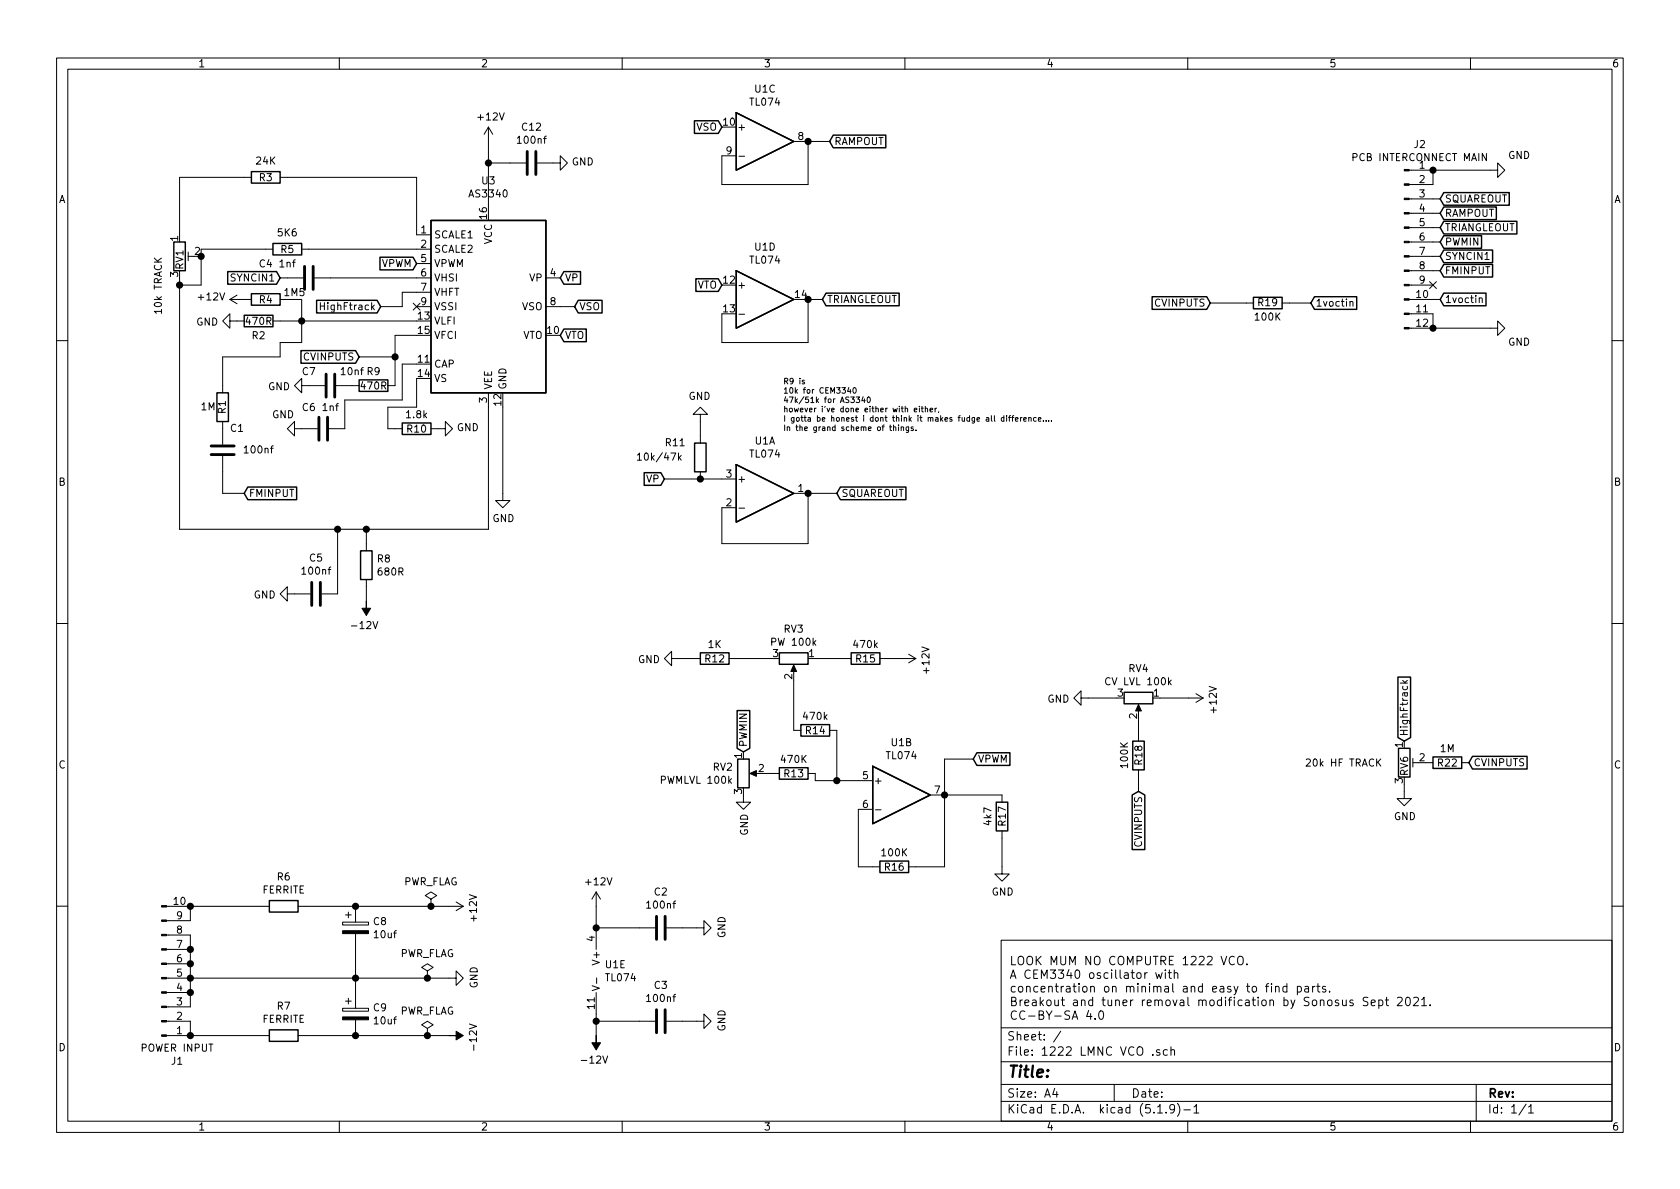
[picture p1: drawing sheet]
EESchema Schematic File Version 4
EELAYER 30 0
EELAYER END
$Descr A4 11693 8268
encoding utf-8
Sheet 1 1
Title ""
Date ""
Rev ""
Comp ""
Comment1 ""
Comment2 ""
Comment3 ""
Comment4 ""
$EndDescr
$Comp
L Device:R R3
U 1 1
P 1850 1225
F 0 "R3" V 1850 1225 50  0000 C CNN
F 1 "24K" V 1734 1225 50  0000 C CNN
F 2 "Sonosus:Resistor" V 1780 1225 50  0001 C CNN
F 3 "~" H 1850 1225 50  0001 C CNN
	1    1850 1225
	0    1    1    0   
$EndComp
$Comp
L Device:R_POT_TRIM RV1
U 1 1
P 1250 1775
F 0 "RV1" V 1250 1825 50  0000 R CNN
F 1 "10k TRACK" V 1100 1775 50  0000 R CNN
F 2 "Potentiometer_THT:Potentiometer_Bourns_3296W_Vertical" H 1250 1775 50  0001 C CNN
F 3 "~" H 1250 1775 50  0001 C CNN
	1    1250 1775
	1    0    0    -1  
$EndComp
Wire Wire Line
	1400 1975 1250 1975
$Comp
L Device:R R8
U 1 1
P 2550 3925
F 0 "R8" H 2620 3971 50  0000 L CNN
F 1 "680R" H 2620 3880 50  0000 L CNN
F 2 "Sonosus:Resistor" V 2480 3925 50  0001 C CNN
F 3 "~" H 2550 3925 50  0001 C CNN
	1    2550 3925
	1    0    0    -1  
$EndComp
Wire Wire Line
	2550 3775 2550 3675
$Comp
L Device:R R5
U 1 1
P 2000 1725
F 0 "R5" V 2000 1725 50  0000 C CNN
F 1 "5K6" V 1884 1725 50  0000 C CNN
F 2 "Sonosus:Resistor" V 1930 1725 50  0001 C CNN
F 3 "~" H 2000 1725 50  0001 C CNN
	1    2000 1725
	0    1    1    0   
$EndComp
Wire Wire Line
	2900 1625 2900 1225
Wire Wire Line
	1700 1225 1250 1225
Wire Wire Line
	1250 1225 1250 1625
Wire Wire Line
	1850 1725 1400 1725
Wire Wire Line
	1400 1725 1400 1775
Connection ~ 1400 1775
Text GLabel 4000 2125 2    50   Input ~ 0
VSO
Wire Wire Line
	4000 2125 3900 2125
Text GLabel 1950 1925 0    50   Input ~ 0
SYNCIN1
$Comp
L power:+12V #PWR017
U 1 1
P 3400 975
F 0 "#PWR017" H 3400 825 50  0001 C CNN
F 1 "+12V" H 3415 1148 50  0000 C CNN
F 2 "" H 3400 975 50  0001 C CNN
F 3 "" H 3400 975 50  0001 C CNN
	1    3400 975 
	1    0    0    -1  
$EndComp
$Comp
L power:-12V #PWR010
U 1 1
P 2550 4175
F 0 "#PWR010" H 2550 4275 50  0001 C CNN
F 1 "-12V" H 2565 4348 50  0000 C CNN
F 2 "" H 2550 4175 50  0001 C CNN
F 3 "" H 2550 4175 50  0001 C CNN
	1    2550 4175
	-1   0    0    1   
$EndComp
$Comp
L power:GND #PWR018
U 1 1
P 3500 3425
F 0 "#PWR018" H 3500 3175 50  0001 C CNN
F 1 "GND" H 3505 3252 50  0000 C CNN
F 2 "" H 3500 3425 50  0001 C CNN
F 3 "" H 3500 3425 50  0001 C CNN
	1    3500 3425
	1    0    0    -1  
$EndComp
$Comp
L Device:C C6
U 1 1
P 2250 2975
F 0 "C6" V 2100 2875 50  0000 C CNN
F 1 "1nf" V 2100 3025 50  0000 C CNN
F 2 "Sonosus:Capacitor_NonPolarized" H 2250 2975 50  0001 C CNN
F 3 "~" H 2250 2975 50  0001 C CNN
	1    2250 2975
	0    1    1    0   
$EndComp
$Comp
L Device:R R9
U 1 1
P 2600 2675
F 0 "R9" V 2500 2675 50  0000 C CNN
F 1 "470R" V 2600 2675 50  0000 C CNN
F 2 "Sonosus:Resistor" V 2530 2675 50  0001 C CNN
F 3 "~" H 2600 2675 50  0001 C CNN
	1    2600 2675
	0    1    1    0   
$EndComp
$Comp
L Device:C C7
U 1 1
P 2300 2675
F 0 "C7" V 2200 2525 50  0000 C CNN
F 1 "10nf" V 2200 2825 50  0000 C CNN
F 2 "Sonosus:Capacitor_NonPolarized" H 2338 2525 50  0001 C CNN
F 3 "~" H 2300 2675 50  0001 C CNN
	1    2300 2675
	0    1    1    0   
$EndComp
$Comp
L power:GND #PWR07
U 1 1
P 2150 2675
F 0 "#PWR07" H 2150 2425 50  0001 C CNN
F 1 "GND" V 2155 2547 50  0000 R CNN
F 2 "" H 2150 2675 50  0001 C CNN
F 3 "" H 2150 2675 50  0001 C CNN
	1    2150 2675
	0    1    1    0   
$EndComp
$Comp
L Device:R R2
U 1 1
P 1800 2225
F 0 "R2" V 1900 2225 50  0000 C CNN
F 1 "470R" V 1800 2225 50  0000 C CNN
F 2 "Sonosus:Resistor" V 1730 2225 50  0001 C CNN
F 3 "~" H 1800 2225 50  0001 C CNN
	1    1800 2225
	0    1    1    0   
$EndComp
$Comp
L power:GND #PWR03
U 1 1
P 1650 2225
F 0 "#PWR03" H 1650 1975 50  0001 C CNN
F 1 "GND" V 1655 2097 50  0000 R CNN
F 2 "" H 1650 2225 50  0001 C CNN
F 3 "" H 1650 2225 50  0001 C CNN
	1    1650 2225
	0    1    1    0   
$EndComp
Wire Wire Line
	2900 2525 2800 2525
Wire Wire Line
	2800 2775 2400 2775
Wire Wire Line
	2400 2775 2400 2975
$Comp
L Device:R R4
U 1 1
P 1850 2075
F 0 "R4" V 1850 2075 50  0000 C CNN
F 1 "1M5" V 1800 2275 50  0000 C CNN
F 2 "Sonosus:Resistor" V 1780 2075 50  0001 C CNN
F 3 "~" H 1850 2075 50  0001 C CNN
	1    1850 2075
	0    1    1    0   
$EndComp
Wire Wire Line
	2100 2075 2100 2225
Connection ~ 2100 2225
Wire Wire Line
	2100 2225 1950 2225
$Comp
L power:+12V #PWR04
U 1 1
P 1700 2075
F 0 "#PWR04" H 1700 1925 50  0001 C CNN
F 1 "+12V" V 1715 2203 50  0000 L CNN
F 2 "" H 1700 2075 50  0001 C CNN
F 3 "" H 1700 2075 50  0001 C CNN
	1    1700 2075
	0    -1   -1   0   
$EndComp
Wire Wire Line
	2000 2075 2100 2075
$Comp
L Device:R R10
U 1 1
P 2900 2975
F 0 "R10" V 2900 2975 50  0000 C CNN
F 1 "1.8k" V 2800 2975 50  0000 C CNN
F 2 "Sonosus:Resistor" V 2830 2975 50  0001 C CNN
F 3 "~" H 2900 2975 50  0001 C CNN
	1    2900 2975
	0    1    1    0   
$EndComp
$Comp
L power:GND #PWR011
U 1 1
P 3050 2975
F 0 "#PWR011" H 3050 2725 50  0001 C CNN
F 1 "GND" V 3055 2847 50  0000 R CNN
F 2 "" H 3050 2975 50  0001 C CNN
F 3 "" H 3050 2975 50  0001 C CNN
	1    3050 2975
	0    -1   -1   0   
$EndComp
Wire Wire Line
	2900 2325 2750 2325
Wire Wire Line
	2700 2975 2750 2975
Wire Wire Line
	2750 2325 2750 2475
Wire Wire Line
	2800 2525 2800 2775
Wire Wire Line
	2900 2625 2900 2825
Wire Wire Line
	2900 2825 2700 2825
Wire Wire Line
	2700 2825 2700 2975
Text GLabel 2500 2475 0    50   Input ~ 0
CVINPUTS
Wire Wire Line
	2500 2475 2750 2475
Connection ~ 2750 2475
Wire Wire Line
	2750 2475 2750 2675
$Comp
L Device:R R18
U 1 1
P 7925 5250
F 0 "R18" V 7925 5250 50  0000 C CNN
F 1 "100K" V 7825 5250 50  0000 C CNN
F 2 "Sonosus:Resistor" V 7855 5250 50  0001 C CNN
F 3 "~" H 7925 5250 50  0001 C CNN
	1    7925 5250
	1    0    0    -1  
$EndComp
Wire Wire Line
	3400 975  3400 1125
$Comp
L Device:C C12
U 1 1
P 3700 1125
F 0 "C12" V 3448 1125 50  0000 C CNN
F 1 "100nf" V 3539 1125 50  0000 C CNN
F 2 "Sonosus:Capacitor_NonPolarized" H 3738 975 50  0001 C CNN
F 3 "~" H 3700 1125 50  0001 C CNN
	1    3700 1125
	0    1    1    0   
$EndComp
$Comp
L Device:C C5
U 1 1
P 2200 4125
F 0 "C5" V 1948 4125 50  0000 C CNN
F 1 "100nf" V 2039 4125 50  0000 C CNN
F 2 "Sonosus:Capacitor_NonPolarized" H 2238 3975 50  0001 C CNN
F 3 "~" H 2200 4125 50  0001 C CNN
	1    2200 4125
	0    1    1    0   
$EndComp
Wire Wire Line
	3550 1125 3400 1125
Connection ~ 3400 1125
Wire Wire Line
	3400 1125 3400 1425
Wire Wire Line
	3500 2825 3500 3425
$Comp
L power:GND #PWR019
U 1 1
P 3850 1125
F 0 "#PWR019" H 3850 875 50  0001 C CNN
F 1 "GND" V 3855 997 50  0000 R CNN
F 2 "" H 3850 1125 50  0001 C CNN
F 3 "" H 3850 1125 50  0001 C CNN
	1    3850 1125
	0    -1   -1   0   
$EndComp
$Comp
L power:GND #PWR05
U 1 1
P 2050 4125
F 0 "#PWR05" H 2050 3875 50  0001 C CNN
F 1 "GND" V 2055 3997 50  0000 R CNN
F 2 "" H 2050 4125 50  0001 C CNN
F 3 "" H 2050 4125 50  0001 C CNN
	1    2050 4125
	0    1    1    0   
$EndComp
$Comp
L power:GND #PWR06
U 1 1
P 2100 2975
F 0 "#PWR06" H 2100 2725 50  0001 C CNN
F 1 "GND" V 2000 2925 50  0000 R CNN
F 2 "" H 2100 2975 50  0001 C CNN
F 3 "" H 2100 2975 50  0001 C CNN
	1    2100 2975
	0    1    1    0   
$EndComp
$Comp
L Audio:AS3340 U3
U 1 1
P 3400 2125
F 0 "U3" H 3400 3003 50  0000 C CNN
F 1 "AS3340" H 3400 2912 50  0000 C CNN
F 2 "Package_DIP:DIP-16_W7.62mm_Socket_LongPads" H 3900 1825 50  0001 C CNN
F 3 "http://www.alfarzpp.lv/eng/sc/AS3340.pdf" H 4000 1675 50  0001 C CNN
	1    3400 2125
	1    0    0    -1  
$EndComp
Text GLabel 3900 1925 2    50   Input ~ 0
VP
Text GLabel 3900 2325 2    50   Input ~ 0
VTO
Connection ~ 2550 3675
Wire Wire Line
	1250 1975 1250 1925
Connection ~ 1250 1975
Wire Wire Line
	1400 1775 1400 1975
Wire Wire Line
	2150 1725 2900 1725
Wire Wire Line
	2000 1225 2900 1225
Wire Wire Line
	2100 2225 2900 2225
Wire Wire Line
	2550 3675 3400 3675
Wire Wire Line
	1250 1975 1250 3675
$Comp
L Device:C C4
U 1 1
P 2150 1925
F 0 "C4" V 2050 1625 50  0000 C CNN
F 1 "1nf" V 2050 1775 50  0000 C CNN
F 2 "Sonosus:Capacitor_NonPolarized" H 2150 1925 50  0001 C CNN
F 3 "~" H 2150 1925 50  0001 C CNN
	1    2150 1925
	0    1    1    0   
$EndComp
Wire Wire Line
	2000 1925 1950 1925
Text GLabel 2650 2125 0    50   Input ~ 0
HighFtrack
$Comp
L Device:R_POT_TRIM RV6
U 1 1
P 9775 5300
F 0 "RV6" V 9775 5350 50  0000 R CNN
F 1 "20k HF TRACK" H 9625 5300 50  0000 R CNN
F 2 "Potentiometer_THT:Potentiometer_Bourns_3296W_Vertical" H 9775 5300 50  0001 C CNN
F 3 "~" H 9775 5300 50  0001 C CNN
	1    9775 5300
	1    0    0    -1  
$EndComp
Text GLabel 9775 5150 1    50   Input ~ 0
HighFtrack
$Comp
L power:GND #PWR030
U 1 1
P 9775 5500
F 0 "#PWR030" H 9775 5250 50  0001 C CNN
F 1 "GND" H 9780 5327 50  0000 C CNN
F 2 "" H 9775 5500 50  0001 C CNN
F 3 "" H 9775 5500 50  0001 C CNN
	1    9775 5500
	1    0    0    -1  
$EndComp
Wire Wire Line
	9775 5500 9775 5450
$Comp
L Device:R R22
U 1 1
P 10075 5300
F 0 "R22" V 10075 5300 50  0000 C CNN
F 1 "1M" V 9975 5300 50  0000 C CNN
F 2 "Sonosus:Resistor" V 10005 5300 50  0001 C CNN
F 3 "~" H 10075 5300 50  0001 C CNN
	1    10075 5300
	0    1    1    0   
$EndComp
Text GLabel 10225 5300 2    50   Input ~ 0
CVINPUTS
Wire Wire Line
	2900 2025 2800 2025
Wire Wire Line
	2800 2025 2800 2125
Wire Wire Line
	2800 2125 2650 2125
NoConn ~ 2900 2125
$Comp
L Connector:Conn_01x10_Male J1
U 1 1
P 1125 6800
F 0 "J1" H 1233 7381 50  0000 C CNN
F 1 "POWER INPUT" H 1233 7290 50  0000 C CNN
F 2 "Sonosus:Power_Header" H 1125 6800 50  0001 C CNN
F 3 "~" H 1125 6800 50  0001 C CNN
	1    1125 6800
	1    0    0    1   
$EndComp
Wire Wire Line
	1325 6500 1325 6600
Connection ~ 1325 6600
Wire Wire Line
	1325 6600 1325 6700
Connection ~ 1325 6700
Wire Wire Line
	1325 6700 1325 6800
Connection ~ 1325 6800
Wire Wire Line
	1325 6800 1325 6900
Connection ~ 1325 6900
Wire Wire Line
	1325 6900 1325 7000
Wire Wire Line
	1325 7200 1325 7100
Wire Wire Line
	1325 6400 1325 6300
Wire Wire Line
	1825 7200 1325 7200
Wire Wire Line
	1825 6300 1325 6300
Connection ~ 1325 6300
$Comp
L Device:CP C8
U 1 1
P 2475 6450
F 0 "C8" H 2593 6496 50  0000 L CNN
F 1 "10uf" H 2593 6405 50  0000 L CNN
F 2 "Capacitor_THT:CP_Radial_D6.3mm_P2.50mm" H 2513 6300 50  0001 C CNN
F 3 "~" H 2475 6450 50  0001 C CNN
	1    2475 6450
	1    0    0    -1  
$EndComp
$Comp
L Device:CP C9
U 1 1
P 2475 7050
F 0 "C9" H 2593 7096 50  0000 L CNN
F 1 "10uf" H 2593 7005 50  0000 L CNN
F 2 "Capacitor_THT:CP_Radial_D6.3mm_P2.50mm" H 2513 6900 50  0001 C CNN
F 3 "~" H 2475 7050 50  0001 C CNN
	1    2475 7050
	1    0    0    -1  
$EndComp
Wire Wire Line
	2125 7200 2475 7200
Wire Wire Line
	2125 6300 2475 6300
Wire Wire Line
	1325 6800 2475 6800
Wire Wire Line
	2475 6800 2475 6900
Wire Wire Line
	2475 6800 2475 6600
Connection ~ 2475 6800
Wire Wire Line
	2475 6800 2975 6800
$Comp
L power:+12V #PWR014
U 1 1
P 3125 6300
F 0 "#PWR014" H 3125 6150 50  0001 C CNN
F 1 "+12V" H 3140 6473 50  0000 C CNN
F 2 "" H 3125 6300 50  0001 C CNN
F 3 "" H 3125 6300 50  0001 C CNN
	1    3125 6300
	0    1    1    0   
$EndComp
Wire Wire Line
	3125 6300 3000 6300
Connection ~ 2475 6300
$Comp
L power:-12V #PWR016
U 1 1
P 3125 7200
F 0 "#PWR016" H 3125 7300 50  0001 C CNN
F 1 "-12V" H 3140 7373 50  0000 C CNN
F 2 "" H 3125 7200 50  0001 C CNN
F 3 "" H 3125 7200 50  0001 C CNN
	1    3125 7200
	0    1    1    0   
$EndComp
Wire Wire Line
	3125 7200 2975 7200
Connection ~ 2475 7200
$Comp
L power:GND #PWR015
U 1 1
P 3125 6800
F 0 "#PWR015" H 3125 6550 50  0001 C CNN
F 1 "GND" H 3130 6627 50  0000 C CNN
F 2 "" H 3125 6800 50  0001 C CNN
F 3 "" H 3125 6800 50  0001 C CNN
	1    3125 6800
	0    -1   -1   0   
$EndComp
Wire Wire Line
	2300 1925 2900 1925
Text GLabel 2900 1825 0    50   Input ~ 0
VPWM
$Comp
L Amplifier_Operational:TL074 U1
U 5 1
P 4250 6750
F 0 "U1" H 4208 6796 50  0000 L CNN
F 1 "TL074" H 4208 6705 50  0000 L CNN
F 2 "Sonosus:DIP-14_Socket" H 4200 6850 50  0001 C CNN
F 3 "http://www.ti.com/lit/ds/symlink/tl071.pdf" H 4300 6950 50  0001 C CNN
	5    4250 6750
	1    0    0    -1  
$EndComp
$Comp
L power:+12V #PWR01
U 1 1
P 4150 6300
F 0 "#PWR01" H 4150 6150 50  0001 C CNN
F 1 "+12V" H 4165 6473 50  0000 C CNN
F 2 "" H 4150 6300 50  0001 C CNN
F 3 "" H 4150 6300 50  0001 C CNN
	1    4150 6300
	1    0    0    -1  
$EndComp
$Comp
L power:-12V #PWR02
U 1 1
P 4150 7200
F 0 "#PWR02" H 4150 7300 50  0001 C CNN
F 1 "-12V" H 4165 7373 50  0000 C CNN
F 2 "" H 4150 7200 50  0001 C CNN
F 3 "" H 4150 7200 50  0001 C CNN
	1    4150 7200
	-1   0    0    1   
$EndComp
Wire Wire Line
	4150 6300 4150 6450
Wire Wire Line
	4150 7050 4150 7100
$Comp
L Device:C C3
U 1 1
P 4600 7100
F 0 "C3" V 4348 7100 50  0000 C CNN
F 1 "100nf" V 4439 7100 50  0000 C CNN
F 2 "Sonosus:Capacitor_NonPolarized" H 4638 6950 50  0001 C CNN
F 3 "~" H 4600 7100 50  0001 C CNN
	1    4600 7100
	0    1    1    0   
$EndComp
Wire Wire Line
	4450 7100 4150 7100
Connection ~ 4150 7100
Wire Wire Line
	4150 7100 4150 7200
$Comp
L Device:C C2
U 1 1
P 4600 6450
F 0 "C2" V 4348 6450 50  0000 C CNN
F 1 "100nf" V 4439 6450 50  0000 C CNN
F 2 "Sonosus:Capacitor_NonPolarized" H 4638 6300 50  0001 C CNN
F 3 "~" H 4600 6450 50  0001 C CNN
	1    4600 6450
	0    1    1    0   
$EndComp
Wire Wire Line
	4450 6450 4150 6450
Connection ~ 4150 6450
$Comp
L power:GND #PWR09
U 1 1
P 4850 7100
F 0 "#PWR09" H 4850 6850 50  0001 C CNN
F 1 "GND" H 4855 6927 50  0000 C CNN
F 2 "" H 4850 7100 50  0001 C CNN
F 3 "" H 4850 7100 50  0001 C CNN
	1    4850 7100
	0    -1   -1   0   
$EndComp
$Comp
L power:GND #PWR08
U 1 1
P 4850 6450
F 0 "#PWR08" H 4850 6200 50  0001 C CNN
F 1 "GND" H 4855 6277 50  0000 C CNN
F 2 "" H 4850 6450 50  0001 C CNN
F 3 "" H 4850 6450 50  0001 C CNN
	1    4850 6450
	0    -1   -1   0   
$EndComp
Wire Wire Line
	4850 6450 4750 6450
Wire Wire Line
	4750 7100 4850 7100
$Comp
L Device:R_POT RV4
U 1 1
P 7925 4850
F 0 "RV4" V 7718 4850 50  0000 C CNN
F 1 "CV LVL 100k" V 7809 4850 50  0000 C CNN
F 2 "Connector_PinHeader_2.54mm:PinHeader_1x03_P2.54mm_Vertical" H 7925 4850 50  0001 C CNN
F 3 "~" H 7925 4850 50  0001 C CNN
	1    7925 4850
	0    1    1    0   
$EndComp
$Comp
L power:GND #PWR027
U 1 1
P 7575 4850
F 0 "#PWR027" H 7575 4600 50  0001 C CNN
F 1 "GND" V 7580 4722 50  0000 R CNN
F 2 "" H 7575 4850 50  0001 C CNN
F 3 "" H 7575 4850 50  0001 C CNN
	1    7575 4850
	0    1    1    0   
$EndComp
Wire Wire Line
	7575 4850 7775 4850
Wire Wire Line
	7925 5100 7925 5000
Text GLabel 7925 5500 3    50   Input ~ 0
CVINPUTS
Wire Wire Line
	7925 5500 7925 5400
Wire Wire Line
	8275 4850 8075 4850
Text GLabel 9125 2100 2    50   Input ~ 0
1voctin
$Comp
L Device:R R19
U 1 1
P 8825 2100
F 0 "R19" V 8825 2100 50  0000 C CNN
F 1 "100K" V 8725 2100 50  0000 C CNN
F 2 "Sonosus:Resistor" V 8755 2100 50  0001 C CNN
F 3 "~" H 8825 2100 50  0001 C CNN
	1    8825 2100
	0    -1   -1   0   
$EndComp
Wire Wire Line
	8975 2100 9125 2100
Text GLabel 8425 2100 0    50   Input ~ 0
CVINPUTS
Wire Wire Line
	8425 2100 8675 2100
$Comp
L Amplifier_Operational:TL074 U1
U 3 1
P 5325 975
F 0 "U1" H 5325 1342 50  0000 C CNN
F 1 "TL074" H 5325 1251 50  0000 C CNN
F 2 "Sonosus:DIP-14_Socket" H 5275 1075 50  0001 C CNN
F 3 "http://www.ti.com/lit/ds/symlink/tl071.pdf" H 5375 1175 50  0001 C CNN
	3    5325 975 
	1    0    0    -1  
$EndComp
$Comp
L Amplifier_Operational:TL074 U1
U 4 1
P 5325 2075
F 0 "U1" H 5325 2442 50  0000 C CNN
F 1 "TL074" H 5325 2351 50  0000 C CNN
F 2 "Sonosus:DIP-14_Socket" H 5275 2175 50  0001 C CNN
F 3 "http://www.ti.com/lit/ds/symlink/tl071.pdf" H 5375 2275 50  0001 C CNN
	4    5325 2075
	1    0    0    -1  
$EndComp
Wire Wire Line
	5025 2175 5025 2375
Wire Wire Line
	5025 2375 5625 2375
Wire Wire Line
	5625 2375 5625 2075
Wire Wire Line
	5025 1075 5025 1275
Wire Wire Line
	5025 1275 5625 1275
Wire Wire Line
	5625 1275 5625 975 
Text GLabel 5025 1975 0    50   Input ~ 0
VTO
Text GLabel 5025 875  0    50   Input ~ 0
VSO
Text GLabel 5725 2075 2    50   Input ~ 0
TRIANGLEOUT
Wire Wire Line
	5725 2075 5625 2075
Connection ~ 5625 2075
Text GLabel 5775 975  2    50   Input ~ 0
RAMPOUT
Wire Wire Line
	5775 975  5625 975 
Connection ~ 5625 975 
$Comp
L Device:R R11
U 1 1
P 4875 3175
F 0 "R11" H 5125 3075 50  0000 R CNN
F 1 "10k/47k" H 5325 3175 50  0000 R CNN
F 2 "Sonosus:Resistor" V 4805 3175 50  0001 C CNN
F 3 "~" H 4875 3175 50  0001 C CNN
	1    4875 3175
	-1   0    0    1   
$EndComp
$Comp
L power:GND #PWR023
U 1 1
P 4875 2925
F 0 "#PWR023" H 4875 2675 50  0001 C CNN
F 1 "GND" H 4880 2752 50  0000 C CNN
F 2 "" H 4875 2925 50  0001 C CNN
F 3 "" H 4875 2925 50  0001 C CNN
	1    4875 2925
	-1   0    0    1   
$EndComp
Wire Wire Line
	4875 2925 4875 3025
Wire Wire Line
	5025 3325 4875 3325
Text GLabel 4625 3325 0    50   Input ~ 0
VP
Wire Wire Line
	4625 3325 4875 3325
Connection ~ 4875 3325
Wire Wire Line
	5025 3525 5025 3775
Wire Wire Line
	5025 3775 5625 3775
Wire Wire Line
	5625 3775 5625 3425
$Comp
L Device:R R16
U 1 1
P 6225 6025
F 0 "R16" V 6225 6025 50  0000 C CNN
F 1 "100K" V 6125 6025 50  0000 C CNN
F 2 "Sonosus:Resistor" V 6155 6025 50  0001 C CNN
F 3 "~" H 6225 6025 50  0001 C CNN
	1    6225 6025
	0    1    1    0   
$EndComp
Wire Wire Line
	6075 6025 5975 6025
Wire Wire Line
	5975 6025 5975 5625
Wire Wire Line
	6375 6025 6575 6025
Wire Wire Line
	6575 6025 6575 5525
$Comp
L Device:R R17
U 1 1
P 6975 5675
F 0 "R17" V 6975 5675 50  0000 C CNN
F 1 "4k7" V 6875 5675 50  0000 C CNN
F 2 "Sonosus:Resistor" V 6905 5675 50  0001 C CNN
F 3 "~" H 6975 5675 50  0001 C CNN
	1    6975 5675
	1    0    0    -1  
$EndComp
Wire Wire Line
	6975 5525 6575 5525
Connection ~ 6575 5525
$Comp
L power:GND #PWR026
U 1 1
P 6975 6025
F 0 "#PWR026" H 6975 5775 50  0001 C CNN
F 1 "GND" H 6980 5852 50  0000 C CNN
F 2 "" H 6975 6025 50  0001 C CNN
F 3 "" H 6975 6025 50  0001 C CNN
	1    6975 6025
	1    0    0    -1  
$EndComp
Wire Wire Line
	6975 6025 6975 5825
$Comp
L Device:R_POT RV2
U 1 1
P 5175 5375
F 0 "RV2" H 5105 5421 50  0000 R CNN
F 1 "PWMLVL 100k" H 5105 5330 50  0000 R CNN
F 2 "Connector_PinHeader_2.54mm:PinHeader_1x03_P2.54mm_Vertical" H 5175 5375 50  0001 C CNN
F 3 "~" H 5175 5375 50  0001 C CNN
	1    5175 5375
	1    0    0    -1  
$EndComp
$Comp
L power:GND #PWR024
U 1 1
P 5175 5525
F 0 "#PWR024" H 5175 5275 50  0001 C CNN
F 1 "GND" V 5180 5397 50  0000 R CNN
F 2 "" H 5175 5525 50  0001 C CNN
F 3 "" H 5175 5525 50  0001 C CNN
	1    5175 5525
	1    0    0    -1  
$EndComp
$Comp
L Device:R R13
U 1 1
P 5525 5375
F 0 "R13" V 5525 5375 50  0000 C CNN
F 1 "470K" V 5425 5375 50  0000 C CNN
F 2 "Sonosus:Resistor" V 5455 5375 50  0001 C CNN
F 3 "~" H 5525 5375 50  0001 C CNN
	1    5525 5375
	0    1    1    0   
$EndComp
Wire Wire Line
	5375 5375 5325 5375
Wire Wire Line
	5675 5375 5675 5425
Wire Wire Line
	5675 5425 5825 5425
Text GLabel 5175 5225 1    50   Input ~ 0
PWMIN
$Comp
L Device:R_POT RV3
U 1 1
P 5525 4575
F 0 "RV3" V 5318 4575 50  0000 C CNN
F 1 "PW 100k" V 5409 4575 50  0000 C CNN
F 2 "Connector_PinHeader_2.54mm:PinHeader_1x03_P2.54mm_Vertical" H 5525 4575 50  0001 C CNN
F 3 "~" H 5525 4575 50  0001 C CNN
	1    5525 4575
	0    1    1    0   
$EndComp
$Comp
L Device:R R14
U 1 1
P 5675 5075
F 0 "R14" V 5675 5075 50  0000 C CNN
F 1 "470k" V 5575 5075 50  0000 C CNN
F 2 "Sonosus:Resistor" V 5605 5075 50  0001 C CNN
F 3 "~" H 5675 5075 50  0001 C CNN
	1    5675 5075
	0    1    1    0   
$EndComp
Wire Wire Line
	5525 5075 5525 4725
Wire Wire Line
	5825 5075 5825 5425
Connection ~ 5825 5425
Wire Wire Line
	5825 5425 5975 5425
$Comp
L Device:R R12
U 1 1
P 4975 4575
F 0 "R12" V 4975 4575 50  0000 C CNN
F 1 "1K" V 4875 4575 50  0000 C CNN
F 2 "Sonosus:Resistor" V 4905 4575 50  0001 C CNN
F 3 "~" H 4975 4575 50  0001 C CNN
	1    4975 4575
	0    1    1    0   
$EndComp
Wire Wire Line
	5125 4575 5375 4575
$Comp
L power:GND #PWR022
U 1 1
P 4725 4575
F 0 "#PWR022" H 4725 4325 50  0001 C CNN
F 1 "GND" V 4730 4447 50  0000 R CNN
F 2 "" H 4725 4575 50  0001 C CNN
F 3 "" H 4725 4575 50  0001 C CNN
	1    4725 4575
	0    1    1    0   
$EndComp
Wire Wire Line
	4725 4575 4825 4575
$Comp
L Device:R R15
U 1 1
P 6025 4575
F 0 "R15" V 6025 4575 50  0000 C CNN
F 1 "470k" V 5925 4575 50  0000 C CNN
F 2 "Sonosus:Resistor" V 5955 4575 50  0001 C CNN
F 3 "~" H 6025 4575 50  0001 C CNN
	1    6025 4575
	0    1    1    0   
$EndComp
Wire Wire Line
	5875 4575 5675 4575
$Comp
L power:+12V #PWR025
U 1 1
P 6275 4575
F 0 "#PWR025" H 6275 4425 50  0001 C CNN
F 1 "+12V" H 6290 4748 50  0000 C CNN
F 2 "" H 6275 4575 50  0001 C CNN
F 3 "" H 6275 4575 50  0001 C CNN
	1    6275 4575
	0    1    1    0   
$EndComp
Wire Wire Line
	6275 4575 6175 4575
Text GLabel 5825 3425 2    50   Input ~ 0
SQUAREOUT
Wire Wire Line
	5825 3425 5625 3425
Wire Wire Line
	2100 2225 2100 2375
Wire Wire Line
	2100 2375 1950 2375
Wire Wire Line
	1950 2375 1950 2475
Wire Wire Line
	1950 2475 1550 2475
Wire Wire Line
	1550 2475 1550 2675
$Comp
L Device:R R1
U 1 1
P 1550 2825
F 0 "R1" V 1550 2825 50  0000 C CNN
F 1 "1M" H 1650 2825 50  0000 C CNN
F 2 "Sonosus:Resistor" V 1480 2825 50  0001 C CNN
F 3 "~" H 1550 2825 50  0001 C CNN
	1    1550 2825
	-1   0    0    1   
$EndComp
$Comp
L Device:C C1
U 1 1
P 1550 3125
F 0 "C1" H 1450 2975 50  0000 C CNN
F 1 "100nf" H 1300 3125 50  0000 C CNN
F 2 "Sonosus:Capacitor_NonPolarized" H 1588 2975 50  0001 C CNN
F 3 "~" H 1550 3125 50  0001 C CNN
	1    1550 3125
	-1   0    0    1   
$EndComp
Text GLabel 1700 3425 2    50   Input ~ 0
FMINPUT
Wire Wire Line
	1700 3425 1550 3425
Wire Wire Line
	1550 3425 1550 3275
$Comp
L Connector:Conn_01x12_Male J2
U 1 1
P 9775 1675
F 0 "J2" H 9883 2356 50  0000 C CNN
F 1 "PCB INTERCONNECT MAIN" H 9883 2265 50  0000 C CNN
F 2 "Connector_PinHeader_2.54mm:PinHeader_1x12_P2.54mm_Vertical" H 9775 1675 50  0001 C CNN
F 3 "~" H 9775 1675 50  0001 C CNN
	1    9775 1675
	1    0    0    -1  
$EndComp
$Comp
L power:GND #PWR031
U 1 1
P 10375 1175
F 0 "#PWR031" H 10375 925 50  0001 C CNN
F 1 "GND" V 10475 975 50  0000 C CNN
F 2 "" H 10375 1175 50  0001 C CNN
F 3 "" H 10375 1175 50  0001 C CNN
	1    10375 1175
	0    -1   -1   0   
$EndComp
Wire Wire Line
	10375 1175 9975 1175
Wire Wire Line
	9975 1175 9975 1275
Connection ~ 9975 1175
$Comp
L power:GND #PWR032
U 1 1
P 10375 2275
F 0 "#PWR032" H 10375 2025 50  0001 C CNN
F 1 "GND" V 10275 2075 50  0000 C CNN
F 2 "" H 10375 2275 50  0001 C CNN
F 3 "" H 10375 2275 50  0001 C CNN
	1    10375 2275
	0    -1   -1   0   
$EndComp
Wire Wire Line
	10375 2275 9975 2275
Wire Wire Line
	9975 2275 9975 2175
Connection ~ 9975 2275
Text GLabel 10025 1475 2    50   Input ~ 0
RAMPOUT
Wire Wire Line
	10025 1875 9975 1875
Text GLabel 10025 2075 2    50   Input ~ 0
1voctin
Wire Wire Line
	10025 2075 9975 2075
Text GLabel 10025 1375 2    50   Input ~ 0
SQUAREOUT
Wire Wire Line
	10025 1475 9975 1475
Text GLabel 10025 1575 2    50   Input ~ 0
TRIANGLEOUT
Wire Wire Line
	10025 1675 9975 1675
Text GLabel 10025 1675 2    50   Input ~ 0
PWMIN
Wire Wire Line
	10025 1375 9975 1375
Text GLabel 10025 1775 2    50   Input ~ 0
SYNCIN1
Wire Wire Line
	10025 1775 9975 1775
Text GLabel 10025 1875 2    50   Input ~ 0
FMINPUT
Wire Wire Line
	10025 1575 9975 1575
Text GLabel 6775 5275 2    50   Input ~ 0
VPWM
Wire Wire Line
	6775 5275 6575 5275
Wire Wire Line
	6575 5275 6575 5525
Wire Wire Line
	3400 2825 3400 3675
$Comp
L Device:R R6
U 1 1
P 1975 6300
F 0 "R6" V 1768 6300 50  0000 C CNN
F 1 "FERRITE" V 1859 6300 50  0000 C CNN
F 2 "Sonosus:Resistor" V 1905 6300 50  0001 C CNN
F 3 "~" H 1975 6300 50  0001 C CNN
	1    1975 6300
	0    1    1    0   
$EndComp
$Comp
L Device:R R7
U 1 1
P 1975 7200
F 0 "R7" V 1768 7200 50  0000 C CNN
F 1 "FERRITE" V 1859 7200 50  0000 C CNN
F 2 "Sonosus:Resistor" V 1905 7200 50  0001 C CNN
F 3 "~" H 1975 7200 50  0001 C CNN
	1    1975 7200
	0    1    1    0   
$EndComp
Connection ~ 1325 7200
Text Notes 5450 3000 0    39   ~ 0
R9 is\n10k for CEM3340\n47k/51k for AS3340\nhowever i’ve done either with either, \nI gotta be honest i dont think it makes fudge all difference….\nIn the grand scheme of things.
Text Notes 7025 7100 0    59   ~ 0
LOOK MUM NO COMPUTRE 1222 VCO.\nA CEM3340 oscillator with \nconcentration on minimal and easy to find parts.\nBreakout and tuner removal modification by Sonosus Sept 2021. \nCC-BY-SA 4.0
$Comp
L Amplifier_Operational:TL074 U1
U 1 1
P 5325 3425
F 0 "U1" H 5325 3792 50  0000 C CNN
F 1 "TL074" H 5325 3701 50  0000 C CNN
F 2 "Sonosus:DIP-14_Socket" H 5275 3525 50  0001 C CNN
F 3 "http://www.ti.com/lit/ds/symlink/tl071.pdf" H 5375 3625 50  0001 C CNN
	1    5325 3425
	1    0    0    -1  
$EndComp
Connection ~ 5625 3425
$Comp
L Amplifier_Operational:TL074 U1
U 2 1
P 6275 5525
F 0 "U1" H 6275 5892 50  0000 C CNN
F 1 "TL074" H 6275 5801 50  0000 C CNN
F 2 "Sonosus:DIP-14_Socket" H 6225 5625 50  0001 C CNN
F 3 "http://www.ti.com/lit/ds/symlink/tl071.pdf" H 6325 5725 50  0001 C CNN
	2    6275 5525
	1    0    0    -1  
$EndComp
$Comp
L power:PWR_FLAG #FLG0101
U 1 1
P 3000 6300
F 0 "#FLG0101" H 3000 6375 50  0001 C CNN
F 1 "PWR_FLAG" H 3000 6473 50  0000 C CNN
F 2 "" H 3000 6300 50  0001 C CNN
F 3 "~" H 3000 6300 50  0001 C CNN
	1    3000 6300
	1    0    0    -1  
$EndComp
Connection ~ 3000 6300
Wire Wire Line
	3000 6300 2475 6300
$Comp
L power:PWR_FLAG #FLG0102
U 1 1
P 2975 7200
F 0 "#FLG0102" H 2975 7275 50  0001 C CNN
F 1 "PWR_FLAG" H 2975 7373 50  0000 C CNN
F 2 "" H 2975 7200 50  0001 C CNN
F 3 "~" H 2975 7200 50  0001 C CNN
	1    2975 7200
	1    0    0    -1  
$EndComp
Connection ~ 2975 7200
Wire Wire Line
	2975 7200 2475 7200
$Comp
L power:PWR_FLAG #FLG0103
U 1 1
P 2975 6800
F 0 "#FLG0103" H 2975 6875 50  0001 C CNN
F 1 "PWR_FLAG" H 2975 6973 50  0000 C CNN
F 2 "" H 2975 6800 50  0001 C CNN
F 3 "~" H 2975 6800 50  0001 C CNN
	1    2975 6800
	1    0    0    -1  
$EndComp
Connection ~ 2975 6800
Wire Wire Line
	2975 6800 3125 6800
Wire Wire Line
	2550 4075 2550 4175
Wire Wire Line
	2350 4125 2350 3675
Wire Wire Line
	1250 3675 2350 3675
Connection ~ 2350 3675
Wire Wire Line
	2350 3675 2550 3675
$Comp
L power:+12V #PWR0101
U 1 1
P 8275 4850
F 0 "#PWR0101" H 8275 4700 50  0001 C CNN
F 1 "+12V" H 8290 5023 50  0000 C CNN
F 2 "" H 8275 4850 50  0001 C CNN
F 3 "" H 8275 4850 50  0001 C CNN
	1    8275 4850
	0    1    1    0   
$EndComp
NoConn ~ 9975 1975
$EndSCHEMATC
